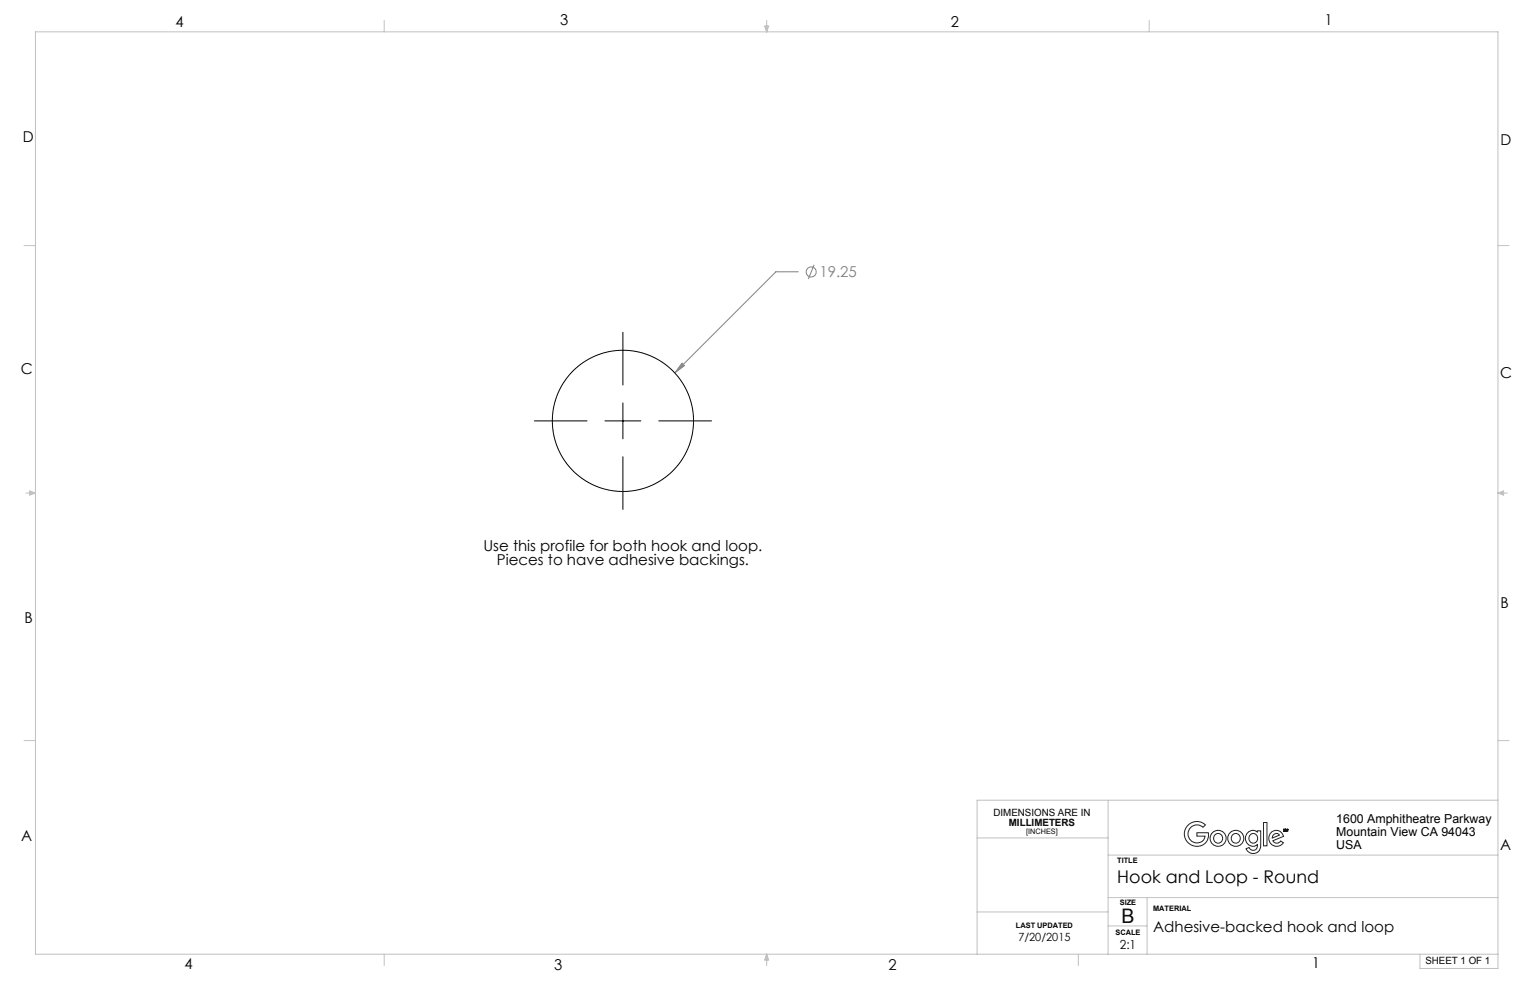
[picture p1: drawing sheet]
<svg xmlns="http://www.w3.org/2000/svg" width="432mm" height="279mm" viewBox="0 0 432 279" stroke-linecap="round" stroke-linejoin="round" font-family="sans-serif">
<!-- layer: Layer 1 -->
<g fill="none" stroke="#c0c0c0" stroke-width=".28">
<path d="M108.4 5.8v3.2M215.8 7.4h1.1l-.5 1.6zM216.1 7.4l.3 1.6M216.4 5.8v3.2M216.7 7.4l-.3 1.6M324.3 5.8v3.2M6.8 69.3h3.2M422.8 69.3h3.1M7.3 139.2h2.7M8.4 138.6l1.6 .6-1.6 .5zM8.4 138.8l1.6 .4M10 139.2l-1.6 .2"/>
<path d="M422.8 139.2h2.6M422.8 139.2l1.5 .2M422.8 139.2l1.5-.6v1.1zM424.3 138.8l-1.5 .4M6.8 209h3.2M422.8 209h3.1M275.8 236.5h36.9M312.7 225.8v43.5M422.8 225.8h-147v43.5M275.8 257.4h36.9M312.7 241.3h110.1M312.7 253.3h110.1"/>
<path d="M323.7 253.3v16M108.4 269.3v3.2M216.4 269.3v3.2M216.4 269.3l.5 1.6h-1.1zM216.4 269.3l-.3 1.6M216.4 269.3l.3 1.6M304.3 269.3v3.2M312.7 261.3h11M400.7 269.3v4h22.1v-264.3h-412.8v260.3h412.8"/>
</g>
<g fill="none" stroke="#191924" stroke-width=".28">
<path d="M362.4 234.1l-.2 .1 .8-.2 .1 .5M362.4 234.3v.2M362.4 234.1v.4M362.4 234.1h.1M362.7 234.2l-.2 .1 .2 .2h-.3M362.7 234.1v.1M362.7 234.1h.1M362.7 234v.1M362.8 234.5h.1M362.8 234.1v.4M362.8 234l-.1 .2M362.8 234.5v-.3l.4 .3"/>
<path d="M363.1 234.5h.1M363.2 234.5h.1M363.2 234.3l-.1 .2M363.2 234.3v.2M363.3 234.1h.1M363.3 234.1l.2-.1v.6h-.1l-.1-.4M363.3 234.2l-.1 .1M363.3 234.2l-.1 .3M363.3 234.1v.1M363.3 234.2h.1"/>
</g>
<g fill="none" stroke="#231f20" stroke-width=".28">
<path d="M335.3 232.9a3.5 3.5 0 0 1 4.9-.1l-.7 .7a2.52 2.52 0 0 0-3.6 .2 2.52 2.52 0 0 0 .4 3.6 2.52 2.52 0 0 0 3.6-.6l.2-.7h-2.3v-1h3.2a3.4 3.4 0 0 1-2.4 3.9 3.4 3.4 0 0 1-4.1-2.2 3.4 3.4 0 0 1 .8-3.8zM352.1 235a1.87 1.87 0 0 1 2.8-.2v-.3h.9v4a2.15 2.15 0 0 1-1.6 2.3 2.15 2.15 0 0 1-2.5-1.3l.8-.3a1.23 1.23 0 0 0 1.6 .7 1.23 1.23 0 0 0 .7-1.6 2.15 2.15 0 0 1-2.9-.3 2.15 2.15 0 0 1 .2-3zM353 235.5a1.27 1.27 0 0 1 1.7 .3 1.27 1.27 0 0 1-.2 1.8 1.27 1.27 0 0 1-1.8-.2 1.47 1.47 0 0 1 .3-1.9zM356.6 232.1h1v6.6h-1zM358.7 235a2.09 2.09 0 0 1 3.5 1l-3 1.3a1.26 1.26 0 0 0 2.2 0l.8 .6a2.27 2.27 0 0 1-3.3 .4 2.27 2.27 0 0 1-.2-3.3zM359.3 235.7l.9-.5 .6 .1 .3 .4-2 .8z"/>
<circle cx="343.7" cy="236.6" r="1.33"/>
<circle cx="343.8" cy="236.6" r="2.27"/>
<circle cx="348.7" cy="236.6" r="1.33"/>
<circle cx="348.8" cy="236.6" r="2.27"/>
</g>
<g fill="none" stroke="#808080" stroke-width=".28">
<path d="M225.3 76.7h-6.3l-28.5 28.5M229.8 74.7l-1.7 4.1M192.5 102.5l.7 .7-2.7 2z"/>
<circle cx="228.9" cy="76.8" r="1.41"/>
</g>
<path d="M175.8 93.8v14.9M150.8 118.8h14.9M170.7 118.8h10.2M175.8 113.7v10.1M185.9 118.8h14.9M175.8 128.9v14.9" fill="none" stroke="#000" stroke-width=".28"/>
<path d="M192.5 102.5l.7 .7-2.7 2z" fill="#808080"/>
<circle cx="175.8" cy="118.8" r="19.9" fill="none" stroke="#000" stroke-width=".28"/>
<text font-size="5.6" x="316.5" y="260.5">B</text>
<text font-size="4.9" x="315.3" y="249.1">Hook and Loop - Round</text>
<g font-size="4.2">
<text x="49.5" y="7.5">4</text>
<text x="158.1" y="7.2">3</text>
<text x="268.4" y="7.5">2</text>
<text x="373.9" y="7.1">1</text>
<text x="6.4" y="40.2">D</text>
<text x="423.5" y="41">D</text>
<text x="5.9" y="105.6">C</text>
<text x="423.4" y="106.6">C</text>
<text x="136.4" y="155.4">Use this profile for both hook and loop.</text>
<text x="140.2" y="159.6">Pieces to have adhesive backings.</text>
<text x="423.5" y="171.5">B</text>
<text x="6.9" y="175.7">B</text>
<text x="6" y="237.4">A</text>
<text x="423.4" y="239.8">A</text>
<text x="325.4" y="263.1">Adhesive-backed hook and loop</text>
<text x="52.1" y="273.5">4</text>
<text x="156.4" y="273.6">3</text>
<text x="250.8" y="273.6">2</text>
<text x="370.3" y="273.2">1</text>
</g>
<text font-size="4.2" fill="#808080" x="231.3" y="78.3">19.25</text>
<g font-size="3.5">
<text x="377.1" y="232.4">1600 Amphitheatre Parkway</text>
<text x="377.1" y="235.9">Mountain View CA 94043</text>
<text x="377.1" y="239.5">USA</text>
<text x="316" y="267.9">2:1</text>
</g>
<text font-size="3.2" x="287.4" y="265.7">7/20/2015</text>
<g font-size="2.8">
<text x="280.4" y="230.3">DIMENSIONS ARE IN</text>
<text x="284.7" y="233.1">MILLIMETERS</text>
<text x="402.3" y="272.2">SHEET 1 OF 1</text>
</g>
<g font-size="2.1">
<text x="289.6" y="235.4">[INCHES]</text>
<text x="315.3" y="243.6">TITLE</text>
<text x="316" y="255.5">SIZE</text>
<text x="325.4" y="257.1">MATERIAL</text>
<text x="286.7" y="262">LAST UPDATED</text>
<text x="314.8" y="263.8">SCALE</text>
</g>
</svg>
